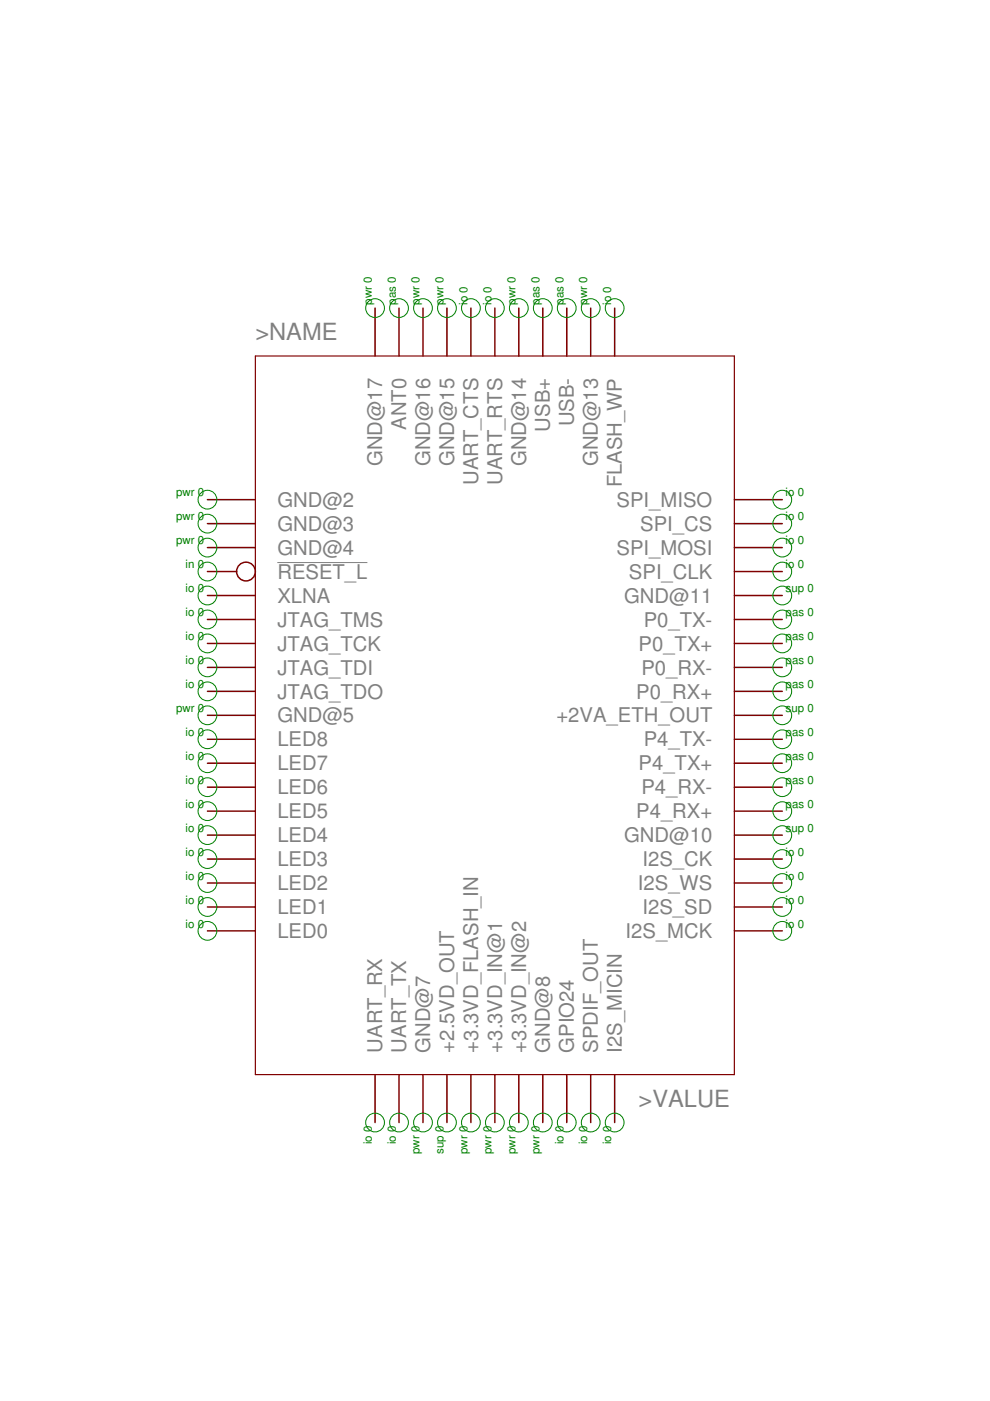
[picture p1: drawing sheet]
<svg xmlns="http://www.w3.org/2000/svg" width="210mm" height="297mm" viewBox="0 0 210 297" stroke-linecap="round" stroke-linejoin="round" font-family="sans-serif">
<path d="M58.8 119.3h19.1" fill="none" stroke="#808080" stroke-width=".21"/>
<g fill="none" stroke="#800000" stroke-width=".32">
<path d="M79.5 65.3v10.2M84.6 65.3v10.2M89.7 65.3v10.2M94.8 65.3v10.2M99.8 65.3v10.2M104.9 65.3v10.2M110 65.3v10.2M115.1 65.3v10.2M120.2 65.3v10.2M125.2 65.3v10.2M130.3 65.3v10.2M44 105.9h10.1"/>
<path d="M44 111h10.1M44 116.1h10.1M155.7 105.9h10.2M155.7 111h10.2M155.7 116.1h10.2M44 131.3h10.1M44 136.4h10.1M44 121.2h6.2M44 126.3h10.1M155.7 131.3h10.2M155.7 136.4h10.2M155.7 121.2h10.2"/>
<path d="M155.7 126.3h10.2M44 141.5h10.1M44 146.6h10.1M44 151.7h10.1M44 156.7h10.1M155.7 141.5h10.2M155.7 146.6h10.2M155.7 151.7h10.2M155.7 156.7h10.2M44 161.8h10.1M44 166.9h10.1M44 172h10.1"/>
<path d="M44 177.1h10.1M155.7 161.8h10.2M155.7 166.9h10.2M155.7 172h10.2M155.7 177.1h10.2M44 182.1h10.1M44 187.2h10.1M44 192.3h10.1M44 197.4h10.1M155.7 182.1h10.2M155.7 187.2h10.2M155.7 192.3h10.2"/>
<path d="M155.7 197.4h10.2M79.5 227.8v10.2M84.6 227.8v10.2M89.7 227.8v10.2M94.8 227.8v10.2M99.8 227.8v10.2M104.9 227.8v10.2M110 227.8v10.2M115.1 227.8v10.2M120.2 227.8v10.2M125.2 227.8v10.2M130.3 227.8v10.2"/>
<circle cx="52.2" cy="121.2" r="1.99"/>
</g>
<path d="M54.1 75.5h101.6v152.3h-101.6z" fill="none" stroke="#800000" stroke-width=".25"/>
<g fill="none" stroke="#008000" stroke-width=".21">
<circle cx="79.5" cy="65.3" r="1.99"/>
<circle cx="84.6" cy="65.3" r="1.99"/>
<circle cx="89.7" cy="65.3" r="1.99"/>
<circle cx="94.8" cy="65.3" r="1.99"/>
<circle cx="99.8" cy="65.3" r="1.99"/>
<circle cx="104.9" cy="65.3" r="1.99"/>
<circle cx="110" cy="65.3" r="1.99"/>
<circle cx="115.1" cy="65.3" r="1.99"/>
<circle cx="120.2" cy="65.3" r="1.99"/>
<circle cx="125.2" cy="65.3" r="1.99"/>
<circle cx="130.3" cy="65.3" r="1.99"/>
<circle cx="44" cy="105.9" r="1.99"/>
<circle cx="44" cy="116.1" r="1.99"/>
<circle cx="44" cy="111" r="1.99"/>
<circle cx="165.9" cy="105.9" r="1.99"/>
<circle cx="165.9" cy="116.1" r="1.99"/>
<circle cx="165.9" cy="111" r="1.99"/>
<circle cx="44" cy="126.3" r="1.99"/>
<circle cx="44" cy="136.4" r="1.99"/>
<circle cx="44" cy="121.2" r="1.99"/>
<circle cx="44" cy="131.3" r="1.99"/>
<circle cx="165.9" cy="126.3" r="1.99"/>
<circle cx="165.9" cy="131.3" r="1.99"/>
<circle cx="165.9" cy="136.4" r="1.99"/>
<circle cx="165.9" cy="121.2" r="1.99"/>
<circle cx="44" cy="151.7" r="1.99"/>
<circle cx="44" cy="156.7" r="1.99"/>
<circle cx="44" cy="141.5" r="1.99"/>
<circle cx="44" cy="146.6" r="1.99"/>
<circle cx="165.9" cy="146.6" r="1.99"/>
<circle cx="165.9" cy="151.7" r="1.99"/>
<circle cx="165.9" cy="141.5" r="1.99"/>
<circle cx="165.9" cy="156.7" r="1.99"/>
<circle cx="44" cy="177.1" r="1.99"/>
<circle cx="44" cy="161.8" r="1.99"/>
<circle cx="44" cy="172" r="1.99"/>
<circle cx="44" cy="166.9" r="1.99"/>
<circle cx="165.9" cy="177.1" r="1.99"/>
<circle cx="165.9" cy="172" r="1.99"/>
<circle cx="165.9" cy="166.9" r="1.99"/>
<circle cx="165.9" cy="161.8" r="1.99"/>
<circle cx="44" cy="182.1" r="1.99"/>
<circle cx="44" cy="192.3" r="1.99"/>
<circle cx="44" cy="197.4" r="1.99"/>
<circle cx="44" cy="187.2" r="1.99"/>
<circle cx="165.9" cy="182.1" r="1.99"/>
<circle cx="165.9" cy="187.2" r="1.99"/>
<circle cx="165.9" cy="192.3" r="1.99"/>
<circle cx="165.9" cy="197.4" r="1.99"/>
<circle cx="79.5" cy="238" r="1.99"/>
<circle cx="84.6" cy="238" r="1.99"/>
<circle cx="89.7" cy="238" r="1.99"/>
<circle cx="94.8" cy="238" r="1.99"/>
<circle cx="99.8" cy="238" r="1.99"/>
<circle cx="104.9" cy="238" r="1.99"/>
<circle cx="110" cy="238" r="1.99"/>
<circle cx="115.1" cy="238" r="1.99"/>
<circle cx="120.2" cy="238" r="1.99"/>
<circle cx="125.2" cy="238" r="1.99"/>
<circle cx="130.3" cy="238" r="1.99"/>
</g>
<g font-size="5" fill="#808080">
<text x="54.1" y="72.2">&gt;NAME</text>
<text x="135.4" y="234.7">&gt;VALUE</text>
</g>
<g font-size="4.3" fill="#808080">
<text x="86.1" y="91.1" transform="rotate(-90 86.1 91.1)">ANT0</text>
<text x="116.6" y="91.5" transform="rotate(-90 116.6 91.5)">USB+</text>
<text x="121.7" y="90.4" transform="rotate(-90 121.7 90.4)">USB-</text>
<text x="81.1" y="98.8" transform="rotate(-90 81.1 98.8)">GND@17</text>
<text x="91.2" y="98.8" transform="rotate(-90 91.2 98.8)">GND@16</text>
<text x="96.3" y="98.8" transform="rotate(-90 96.3 98.8)">GND@15</text>
<text x="111.5" y="98.8" transform="rotate(-90 111.5 98.8)">GND@14</text>
<text x="126.8" y="98.8" transform="rotate(-90 126.8 98.8)">GND@13</text>
<text x="58.8" y="107.5">GND@2</text>
<text x="101.4" y="102.8" transform="rotate(-90 101.4 102.8)">UART_CTS</text>
<text x="106.4" y="102.8" transform="rotate(-90 106.4 102.8)">UART_RTS</text>
<text x="130.7" y="107.5">SPI_MISO</text>
<text x="131.8" y="103.3" transform="rotate(-90 131.8 103.3)">FLASH_WP</text>
<text x="58.8" y="112.6">GND@3</text>
<text x="135.8" y="112.6">SPI_CS</text>
<text x="58.8" y="117.6">GND@4</text>
<text x="130.7" y="117.6">SPI_MOSI</text>
<text x="58.8" y="122.7">RESET_L</text>
<text x="133.4" y="122.7">SPI_CLK</text>
<text x="58.8" y="127.8">XLNA</text>
<text x="132.3" y="127.8">GND@11</text>
<text x="58.8" y="132.9">JTAG_TMS</text>
<text x="58.8" y="137.9">JTAG_TCK</text>
<text x="135.4" y="137.9">P0_TX+</text>
<text x="136.5" y="132.9">P0_TX-</text>
<text x="58.8" y="143">JTAG_TDI</text>
<text x="136" y="143">P0_RX-</text>
<text x="58.8" y="148.1">JTAG_TDO</text>
<text x="134.9" y="148.1">P0_RX+</text>
<text x="58.8" y="153.2">GND@5</text>
<text x="118" y="153.2">+2VA_ETH_OUT</text>
<text x="58.8" y="158.3">LED8</text>
<text x="136.5" y="158.3">P4_TX-</text>
<text x="58.8" y="163.3">LED7</text>
<text x="135.4" y="163.3">P4_TX+</text>
<text x="58.8" y="168.4">LED6</text>
<text x="58.8" y="173.5">LED5</text>
<text x="134.9" y="173.5">P4_RX+</text>
<text x="136" y="168.4">P4_RX-</text>
<text x="58.8" y="178.6">LED4</text>
<text x="132.3" y="178.6">GND@10</text>
<text x="58.8" y="183.7">LED3</text>
<text x="136.2" y="183.7">I2S_CK</text>
<text x="58.8" y="188.7">LED2</text>
<text x="135.3" y="188.7">I2S_WS</text>
<text x="58.8" y="193.8">LED1</text>
<text x="136.2" y="193.8">I2S_SD</text>
<text x="58.8" y="198.9">LED0</text>
<text x="132.6" y="198.9">I2S_MCK</text>
<text x="81.1" y="223.2" transform="rotate(-90 81.1 223.2)">UART_RX</text>
<text x="86.1" y="223.2" transform="rotate(-90 86.1 223.2)">UART_TX</text>
<text x="91.2" y="223.2" transform="rotate(-90 91.2 223.2)">GND@7</text>
<text x="96.3" y="223.2" transform="rotate(-90 96.3 223.2)">+2.5VD_OUT</text>
<text x="101.4" y="223.2" transform="rotate(-90 101.4 223.2)">+3.3VD_FLASH_IN</text>
<text x="106.4" y="223.2" transform="rotate(-90 106.4 223.2)">+3.3VD_IN@1</text>
<text x="111.5" y="223.2" transform="rotate(-90 111.5 223.2)">+3.3VD_IN@2</text>
<text x="116.6" y="223.2" transform="rotate(-90 116.6 223.2)">GND@8</text>
<text x="121.7" y="223.2" transform="rotate(-90 121.7 223.2)">GPIO24</text>
<text x="126.8" y="223.2" transform="rotate(-90 126.8 223.2)">SPDIF_OUT</text>
<text x="131.8" y="223.2" transform="rotate(-90 131.8 223.2)">I2S_MICIN</text>
</g>
<g font-size="2.4" fill="#008000">
<text x="78.8" y="64.6" transform="rotate(-90 78.8 64.6)">pwr 0</text>
<text x="83.9" y="64.6" transform="rotate(-90 83.9 64.6)">pas 0</text>
<text x="89" y="64.6" transform="rotate(-90 89 64.6)">pwr 0</text>
<text x="94.1" y="64.6" transform="rotate(-90 94.1 64.6)">pwr 0</text>
<text x="99.1" y="64.6" transform="rotate(-90 99.1 64.6)">io 0</text>
<text x="104.2" y="64.6" transform="rotate(-90 104.2 64.6)">io 0</text>
<text x="109.3" y="64.6" transform="rotate(-90 109.3 64.6)">pwr 0</text>
<text x="114.4" y="64.6" transform="rotate(-90 114.4 64.6)">pas 0</text>
<text x="119.4" y="64.6" transform="rotate(-90 119.4 64.6)">pas 0</text>
<text x="124.5" y="64.6" transform="rotate(-90 124.5 64.6)">pwr 0</text>
<text x="129.6" y="64.6" transform="rotate(-90 129.6 64.6)">io 0</text>
<text x="37.3" y="105.2">pwr 0</text>
<text x="166.6" y="105.2">io 0</text>
<text x="37.3" y="110.3">pwr 0</text>
<text x="166.6" y="110.3">io 0</text>
<text x="37.3" y="115.4">pwr 0</text>
<text x="166.6" y="115.4">io 0</text>
<text x="39.4" y="120.5">in 0</text>
<text x="39.4" y="125.6">io 0</text>
<text x="166.6" y="125.6">sup 0</text>
<text x="166.6" y="120.5">io 0</text>
<text x="39.4" y="130.6">io 0</text>
<text x="166.6" y="130.6">pas 0</text>
<text x="39.4" y="135.7">io 0</text>
<text x="166.6" y="135.7">pas 0</text>
<text x="39.4" y="140.8">io 0</text>
<text x="166.6" y="140.8">pas 0</text>
<text x="39.4" y="145.9">io 0</text>
<text x="166.6" y="145.9">pas 0</text>
<text x="37.3" y="150.9">pwr 0</text>
<text x="166.6" y="150.9">sup 0</text>
<text x="39.4" y="156">io 0</text>
<text x="39.4" y="161.1">io 0</text>
<text x="166.6" y="161.1">pas 0</text>
<text x="166.6" y="156">pas 0</text>
<text x="39.4" y="166.2">io 0</text>
<text x="166.6" y="166.2">pas 0</text>
<text x="39.4" y="171.3">io 0</text>
<text x="166.6" y="171.3">pas 0</text>
<text x="39.4" y="176.3">io 0</text>
<text x="166.6" y="176.3">sup 0</text>
<text x="39.4" y="181.4">io 0</text>
<text x="166.6" y="181.4">io 0</text>
<text x="39.4" y="186.5">io 0</text>
<text x="39.4" y="191.6">io 0</text>
<text x="166.6" y="191.6">io 0</text>
<text x="166.6" y="186.5">io 0</text>
<text x="39.4" y="196.7">io 0</text>
<text x="166.6" y="196.7">io 0</text>
<text x="78.8" y="242.6" transform="rotate(-90 78.8 242.6)">io 0</text>
<text x="83.9" y="242.6" transform="rotate(-90 83.9 242.6)">io 0</text>
<text x="89" y="244.7" transform="rotate(-90 89 244.7)">pwr 0</text>
<text x="94.1" y="244.7" transform="rotate(-90 94.1 244.7)">sup 0</text>
<text x="99.1" y="244.7" transform="rotate(-90 99.1 244.7)">pwr 0</text>
<text x="104.2" y="244.7" transform="rotate(-90 104.2 244.7)">pwr 0</text>
<text x="109.3" y="244.7" transform="rotate(-90 109.3 244.7)">pwr 0</text>
<text x="114.4" y="244.7" transform="rotate(-90 114.4 244.7)">pwr 0</text>
<text x="119.4" y="242.6" transform="rotate(-90 119.4 242.6)">io 0</text>
<text x="124.5" y="242.6" transform="rotate(-90 124.5 242.6)">io 0</text>
<text x="129.6" y="242.6" transform="rotate(-90 129.6 242.6)">io 0</text>
</g>
</svg>
